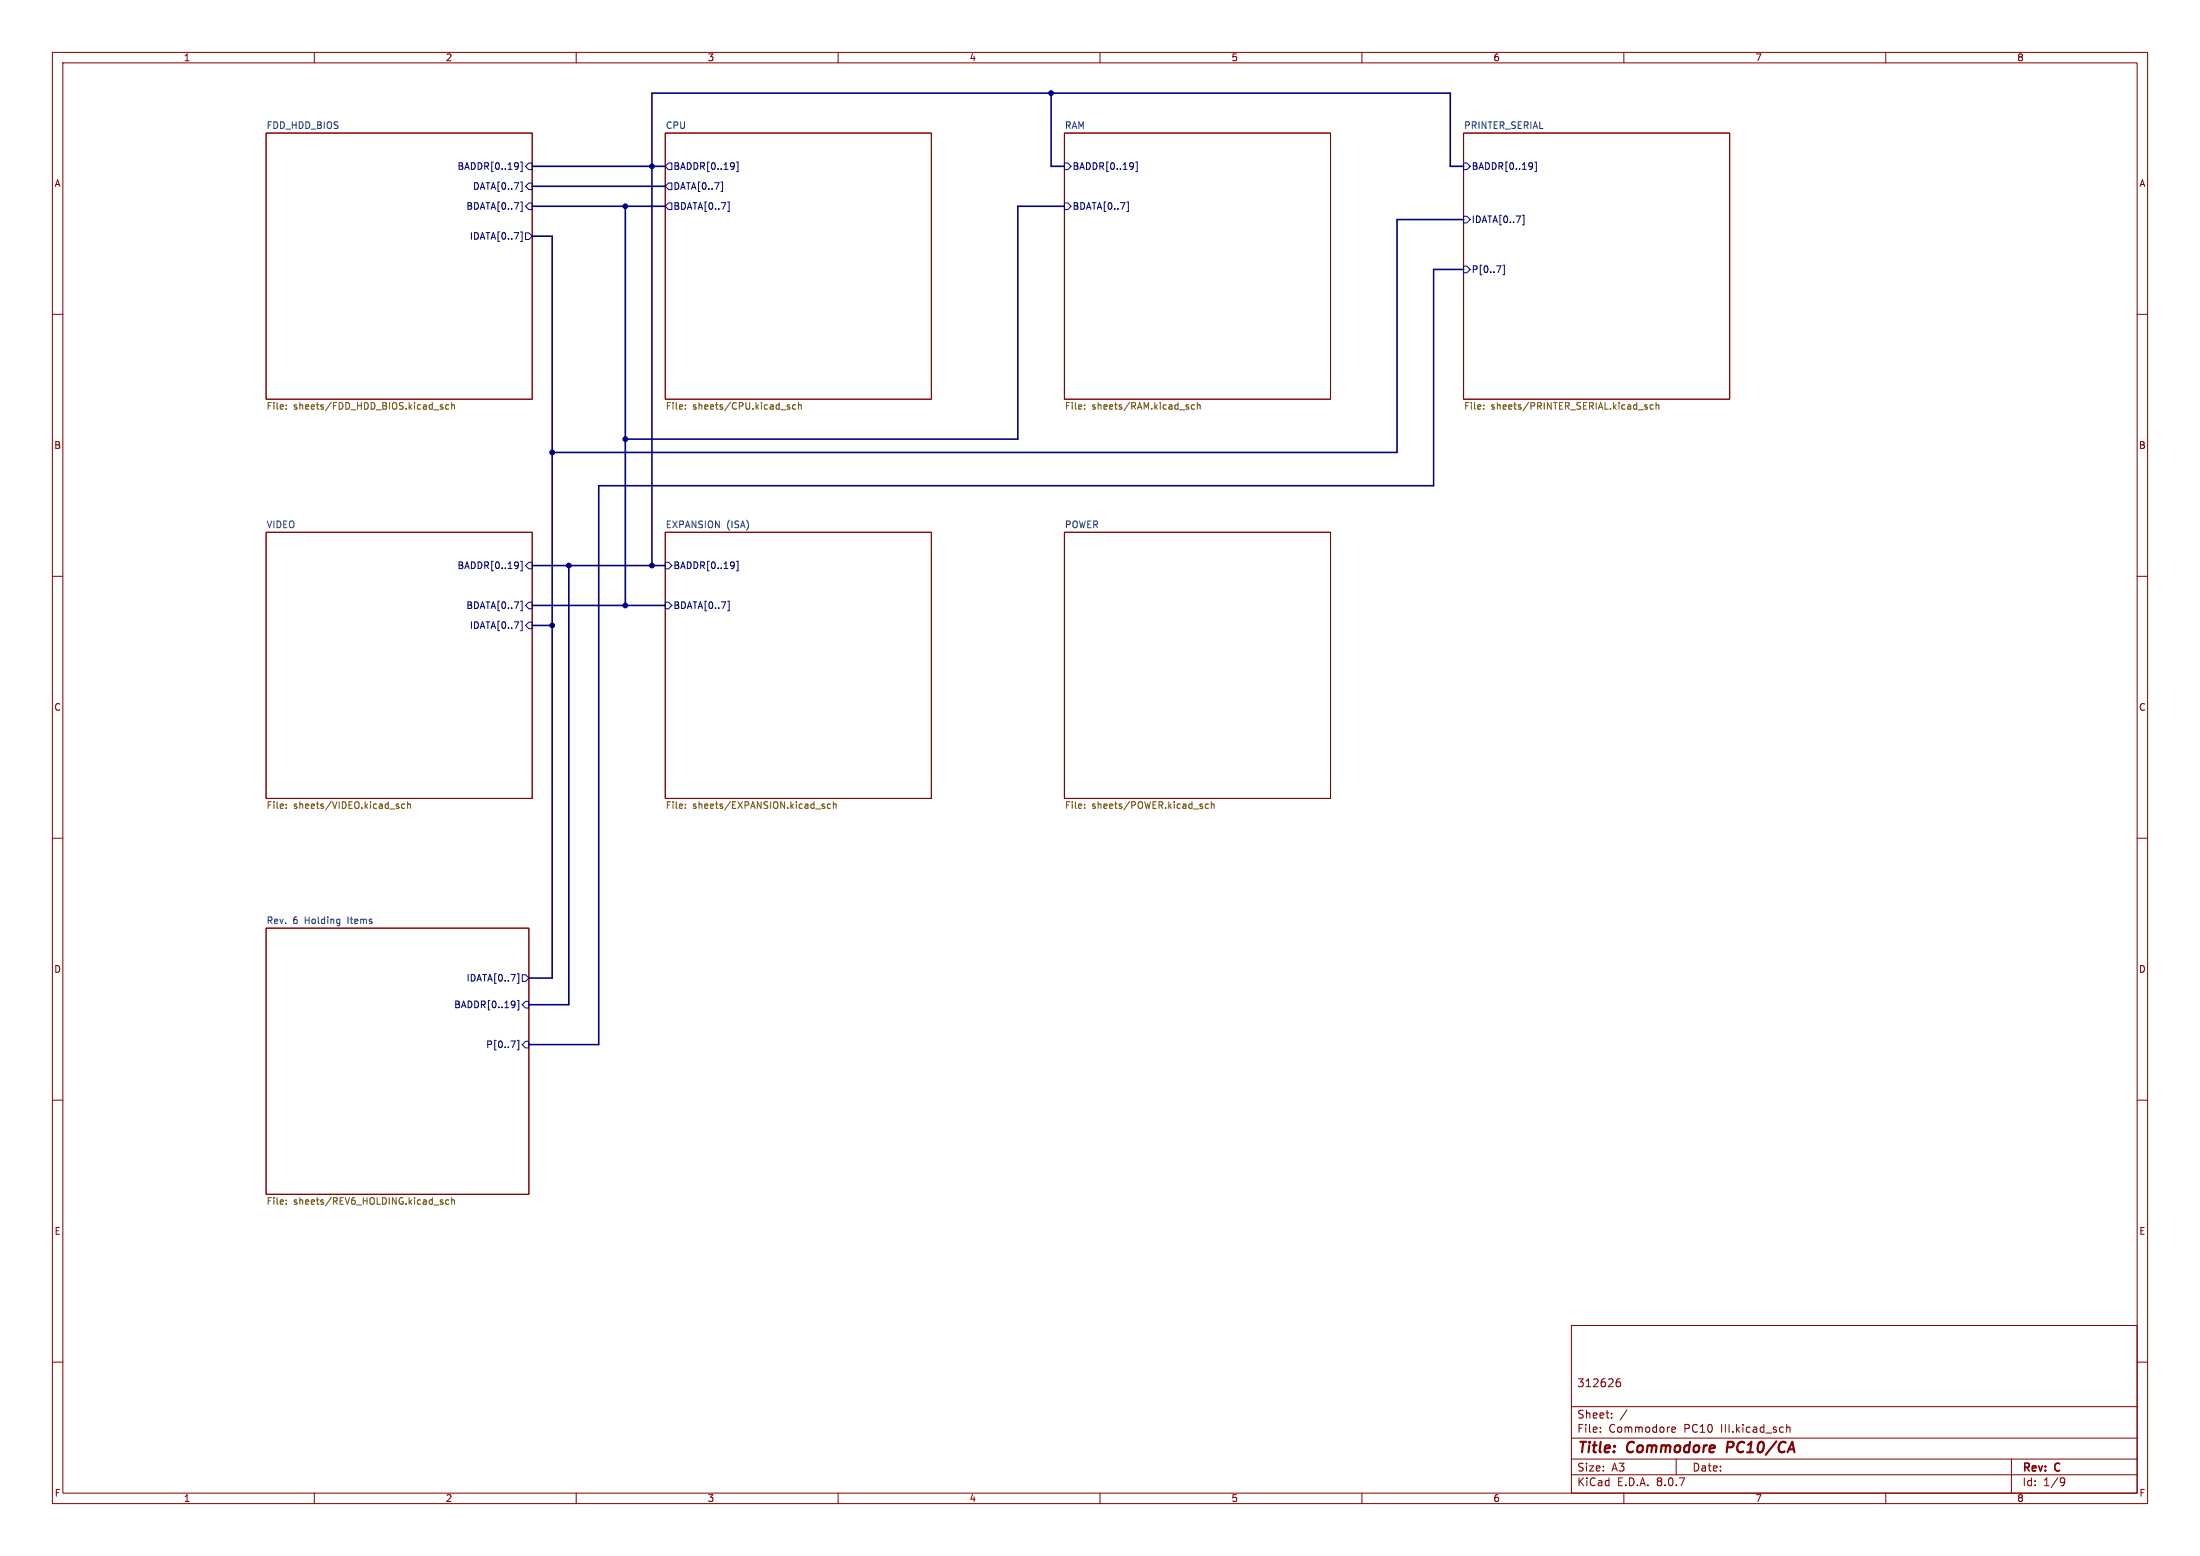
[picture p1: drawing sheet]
<svg xmlns="http://www.w3.org/2000/svg" width="420mm" height="297mm" viewBox="0 0 420 297" stroke-linecap="round" stroke-linejoin="round" font-family="sans-serif">
<g fill="none" stroke="#840000" stroke-width=".19">
<path d="M10 10h400v277h-400zM12 12h396v273h-396zM60 10v2M110 10v2M160 10v2M210 10v2M260 10v2M310 10v2M360 10v2M50.8 25.4h50.8v50.8h-50.8zM127 25.4h50.8v50.8h-50.8zM203.2 25.4h50.8v50.8h-50.8z"/>
<path d="M279.4 25.4h50.8v50.8h-50.8zM10 60h2M408 60h2M10 110h2M50.8 101.6h50.8v50.8h-50.8zM127 101.6h50.8v50.8h-50.8zM203.2 101.6h50.8v50.8h-50.8zM408 110h2M10 160h2M408 160h2M50.8 177.2h50.2v50.8h-50.2zM10 210h2"/>
<path d="M408 210h2M300 253h108v32h-108zM10 260h2M300 278.5h108M300 274.5h108M300 268.5h108M305.5 273.2v.2M305.5 272.5v.1M307.7 270.5v.2M307.7 269.8v.1M308.6 263.9l.5-.1 .3 .2-.2 .6-.4 .1-.2-.2M309.2 263.2a.53 .53 0 0 0-.6 .3"/>
<path d="M310.6 269.1l-1.3 1.9M319.2 273.2l.2 .2 .4-.1M319.2 272.6l.2-.2h.3l.2 .2v.1l-.7 .2M320 278.5v3M341.1 272.5l.2-.1 .4 .1v.9M341.1 271.9v1.5M384 278.5v6.5M408 260h2M60 285v2M110 285v2M160 285v2M210 285v2"/>
<path d="M260 285v2M300 281.5h108M310 285v2M360 285v2M393.6 282.1l.5 .1a.99 .99 0 0 1-.4 1.4h-.3M394.2 282.7l-.3 .3h-.3"/>
</g>
<path d="M329.9 275.2l-.3 2" fill="none" stroke="#840000" stroke-width=".4"/>
<g fill="none" stroke="#000084" stroke-width=".19">
<path d="M98.8 31.1l.2 .7-.2 .4M99 31.6l-.2 .2M99.4 30.9h.3v1.9h-.3M99.4 34.7h.3v1.9h-.3M99.4 38.6h.3v1.8h-.3M100.3 31.8l.7-.7h.6v1.3h-.6zM100.3 35.6l.7-.7h.6v1.3h-.6zM100.3 39.4l.7-.7h.6v1.3h-.6zM127.6 34.9h.7v1.3h-.7l-.6-.6zM127.6 38.7h.7v1.3h-.7l-.6-.6zM127.6 31.1h.7v1.3h-.7l-.6-.6zM137.6 34.7h.3v1.9h-.3"/>
<path d="M138.9 38.6h.3v1.8h-.3M140.1 31.1l.1 .7-.2 .4M140.2 31.6l-.1 .2M140.6 30.9h.3v1.9h-.3M203.2 38.7h.6l.7 .7-.7 .6h-.6zM203.2 31.1h.6l.7 .7-.7 .6h-.6zM215.1 38.6h.3v1.8h-.3M216.3 31.1l.1 .7-.2 .4M216.4 31.6l-.1 .2M216.8 30.9h.3v1.9h-.3M279.4 31.1h.6l.7 .7-.7 .6h-.6zM292.5 31.1l.1 .7-.2 .4"/>
<path d="M292.6 31.6l-.1 .2M293 30.9h.3v1.9h-.3M99.4 44.3h.3v1.8h-.3M100.3 44.5h.7l.6 .6-.6 .6h-.7zM279.4 41.3h.6l.7 .6-.7 .6h-.6zM279.4 50.8h.6l.7 .6-.7 .7h-.6zM285.7 50.7h.8l-.5 1.3M286.9 50.6h.3v1.8h-.3M290.6 41.1h.3v1.8h-.3M98.8 107.3l.2 .7-.2 .4M99 107.8l-.2 .2M99.4 114.8h.3v1.8h-.3"/>
<path d="M99.4 107.1h.3v1.9h-.3M99.4 118.6h.3v1.8h-.3M101 107.3h.6v1.3h-.6l-.7-.6zM101 118.7h.6v1.3h-.6l-.7-.6zM101 114.9h.6v1.3h-.6l-.7-.6zM127 114.9h.6l.7 .7-.7 .6h-.6zM127 107.3h.6l.7 .7-.7 .6h-.6zM138.9 114.8h.3v1.8h-.3M140.1 107.3l.1 .7-.2 .4M140.2 107.8l-.1 .2M140.6 107.1h.3v1.9h-.3M97.5 198.7h.9l-.6 1.3"/>
<path d="M98.2 191.1l.1 .7-.2 .4M98.3 191.6l-.1 .2M98.7 185.9h.3v1.8h-.3M98.7 191h.3v1.8h-.3M98.7 198.6h.3v1.8h-.3M99.7 186.1h.6l.7 .6-.7 .6h-.6zM100.3 191.1h.7v1.3h-.7l-.6-.6zM100.3 198.8h.7v1.2h-.7l-.6-.6z"/>
</g>
<path d="M64.7 175.4l.2 .1M64.9 175.4v1.1l-.2 .2M64.9 176.2l-.2 .1" fill="none" stroke="#006464" stroke-width=".19"/>
<g fill="none" stroke="#725600" stroke-width=".19">
<path d="M54.6 77.3v.1M54.6 78v.1M84.2 77.7h.3l.1 .2-.4 .2M84.2 77.3h.3M85.7 77.3h-.4l-.2 .2 .1 .5h.5M86.2 76.8v1.3M86.2 77.4l.2-.1h.3l.1 .8M130.8 77.3v.1M130.8 78v.1M150.4 77.7h.3l.1 .2-.4 .2M150.4 77.3h.3M151.9 77.3h-.4l-.2 .2 .1 .5h.5"/>
<path d="M152.4 77.4l.2-.1h.3l.1 .8M152.4 76.8v1.3M207 77.3v.1M207 78v.1M226.9 77.7v.3M228 77.3h-.3l-.3 .2 .2 .5h.4M228.6 77.4l.2-.1h.3v.8M228.6 76.8v1.3M283.2 78v.1M283.2 77.3v.1M314.2 77.7h.3v.2l-.4 .2M314.2 77.3h.3"/>
<path d="M315.6 77.3h-.4l-.2 .2 .1 .5h.5M316.1 77.4l.2-.1h.3l.1 .8M316.1 76.8v1.3M54.6 153.5v.1M54.6 154.2v.1M76 153.9l.2 .2-.2 .2M76 153.5h.1M77.3 153.5h-.4l-.2 .2 .1 .5h.5M77.8 153.6l.2-.1h.3l.1 .8M77.8 153v1.3M130.8 153.5v.1M130.8 154.2v.1"/>
<path d="M157.1 153.9h.3l.1 .2-.5 .2M157.1 153.5h.3M158.5 153.5h-.3l-.3 .2 .2 .5h.4M159.1 153.6l.2-.1h.3v.8M159.1 153v1.3M207 154.2v.1M207 153.5v.1M230.7 153.5h-.4l-.2 .2 .1 .5h.5M231.2 153.6l.2-.1h.3l.1 .8M231.2 153v1.3M54.6 229.8v.1M54.6 229.1v.1"/>
<path d="M84.2 229.4l.3 .1 .1 .2-.4 .2M84.2 229l.3 .1M85.7 229.1l-.4-.1-.2 .3 .1 .5h.5M86.2 229.1l.2-.1 .3 .1 .1 .8M86.2 228.6v1.3"/>
</g>
<g fill="none" stroke="#000084" stroke-width=".3">
<path d="M200.7 17.8v14h2.5M101.6 35.6h25.4M101.6 31.8h25.4M101.6 39.4h25.4M119.4 39.4v76.2M203.2 39.4h-8.9v44.4h-74.9M279.4 31.8h-2.5v-14h-152.4v90.2M101.6 45.1h3.8v141.6h-4.4M279.4 41.9h-12.7v44.5h-161.3M279.4 51.4h-5.7v41.3h-159.4v106.7h-13.3M101.6 119.4h3.8M101.6 115.6h25.4"/>
<path d="M101.6 108h25.4M108.6 108v83.8h-7.6"/>
</g>
<g fill="#000084" stroke="#000084" stroke-width=".19">
<circle cx="200.7" cy="17.8" r=".46"/>
<circle cx="119.4" cy="39.4" r=".46"/>
<circle cx="119.4" cy="83.8" r=".46"/>
<circle cx="124.5" cy="31.8" r=".46"/>
<circle cx="108.6" cy="108" r=".46"/>
<circle cx="105.4" cy="86.4" r=".46"/>
<circle cx="105.4" cy="119.4" r=".46"/>
<circle cx="119.4" cy="115.6" r=".46"/>
<circle cx="124.5" cy="108" r=".46"/>
</g>
<g font-size="2.8" fill="#840000">
<text x="301" y="277.9">Title:</text>
<text x="310.6" y="277.9">Commodore</text>
<text x="330.5" y="277.9">PC10/CA</text>
</g>
<g font-size="2.1" fill="#840000">
<text x="301" y="265">312626</text>
<text x="301" y="273.7">File:</text>
<text x="301" y="271">Sheet:</text>
<text x="307.1" y="273.7">Commodore</text>
<text x="321.5" y="273.7">PC10</text>
<text x="328.7" y="273.7">III.kicad_sch</text>
<text x="301" y="281.1">Size:</text>
<text x="307.6" y="281.1">A3</text>
<text x="323" y="281.1">Date:</text>
<text x="386" y="281.3">Rev:</text>
<text x="392.4" y="281.3">C</text>
<text x="301" y="283.9">KiCad</text>
<text x="308.7" y="283.9">E.D.A.</text>
<text x="316.3" y="283.9">8.0.7</text>
<text x="386" y="283.9">Id:</text>
<text x="390.1" y="283.9">1/9</text>
</g>
<g font-size="1.8" fill="#840000">
<text x="35" y="11.9">1</text>
<text x="85" y="11.9">2</text>
<text x="135" y="11.9">3</text>
<text x="185" y="11.9">4</text>
<text x="235" y="11.9">5</text>
<text x="285" y="11.9">6</text>
<text x="335" y="11.9">7</text>
<text x="385" y="11.9">8</text>
<text x="10.3" y="35.9">A</text>
<text x="408.3" y="35.9">A</text>
<text x="10.3" y="85.9">B</text>
<text x="408.2" y="85.9">B</text>
<text x="10.3" y="135.9">C</text>
<text x="408.2" y="135.9">C</text>
<text x="10.3" y="185.9">D</text>
<text x="408.2" y="185.9">D</text>
<text x="10.3" y="235.9">E</text>
<text x="408.3" y="235.9">E</text>
<text x="10.3" y="285.9">F</text>
<text x="35" y="286.9">1</text>
<text x="85" y="286.9">2</text>
<text x="135" y="286.9">3</text>
<text x="185" y="286.9">4</text>
<text x="235" y="286.9">5</text>
<text x="285" y="286.9">6</text>
<text x="335" y="286.9">7</text>
<text x="385" y="286.9">8</text>
<text x="408.3" y="285.9">F</text>
</g>
<g font-size="1.8" fill="#006464">
<text x="50.8" y="24.7">FDD_HDD_BIOS</text>
<text x="127" y="24.7">CPU</text>
<text x="203.2" y="24.7">RAM</text>
<text x="279.4" y="24.7">PRINTER_SERIAL</text>
<text x="50.8" y="100.9">VIDEO</text>
<text x="127" y="100.9">EXPANSION</text>
<text x="138.7" y="100.9">(ISA)</text>
<text x="203.2" y="100.9">POWER</text>
<text x="50.8" y="176.5">Rev.</text>
<text x="55.9" y="176.5">6</text>
<text x="58.3" y="176.5">Holding</text>
<text x="66.6" y="176.5">Items</text>
</g>
<g font-size="1.8" fill="#000084">
<text x="87.2" y="32.6">BADDR[0..19]</text>
<text x="128.5" y="32.6">BADDR[0..19]</text>
<text x="204.7" y="32.6">BADDR[0..19]</text>
<text x="280.9" y="32.6">BADDR[0..19]</text>
<text x="88.9" y="40.2">BDATA[0..7]</text>
<text x="90.2" y="36.4">DATA[0..7]</text>
<text x="128.5" y="36.4">DATA[0..7]</text>
<text x="128.5" y="40.2">BDATA[0..7]</text>
<text x="204.7" y="40.2">BDATA[0..7]</text>
<text x="89.6" y="45.9">IDATA[0..7]</text>
<text x="280.9" y="42.8">IDATA[0..7]</text>
<text x="280.9" y="52.3">P[0..7]</text>
<text x="87.2" y="108.8">BADDR[0..19]</text>
<text x="128.5" y="108.8">BADDR[0..19]</text>
<text x="88.9" y="116.4">BDATA[0..7]</text>
<text x="128.5" y="116.4">BDATA[0..7]</text>
<text x="89.6" y="120.2">IDATA[0..7]</text>
<text x="89" y="187.6">IDATA[0..7]</text>
<text x="86.6" y="192.6">BADDR[0..19]</text>
<text x="92.7" y="200.3">P[0..7]</text>
</g>
<g font-size="1.8" fill="#725600">
<text x="50.8" y="78.5">File:</text>
<text x="56" y="78.5">sheets/FDD_HDD_BIOS.kicad_sch</text>
<text x="127" y="78.5">File:</text>
<text x="132.2" y="78.5">sheets/CPU.kicad_sch</text>
<text x="203.2" y="78.5">File:</text>
<text x="208.4" y="78.5">sheets/RAM.kicad_sch</text>
<text x="279.4" y="78.5">File:</text>
<text x="284.6" y="78.5">sheets/PRINTER_SERIAL.kicad_sch</text>
<text x="50.8" y="154.7">File:</text>
<text x="56" y="154.7">sheets/VIDEO.kicad_sch</text>
<text x="127" y="154.7">File:</text>
<text x="132.2" y="154.7">sheets/EXPANSION.kicad_sch</text>
<text x="203.2" y="154.7">File:</text>
<text x="208.4" y="154.7">sheets/POWER.kicad_sch</text>
<text x="50.8" y="230.3">File:</text>
<text x="56" y="230.3">sheets/REV6_HOLDING.kicad_sch</text>
</g>
</svg>
